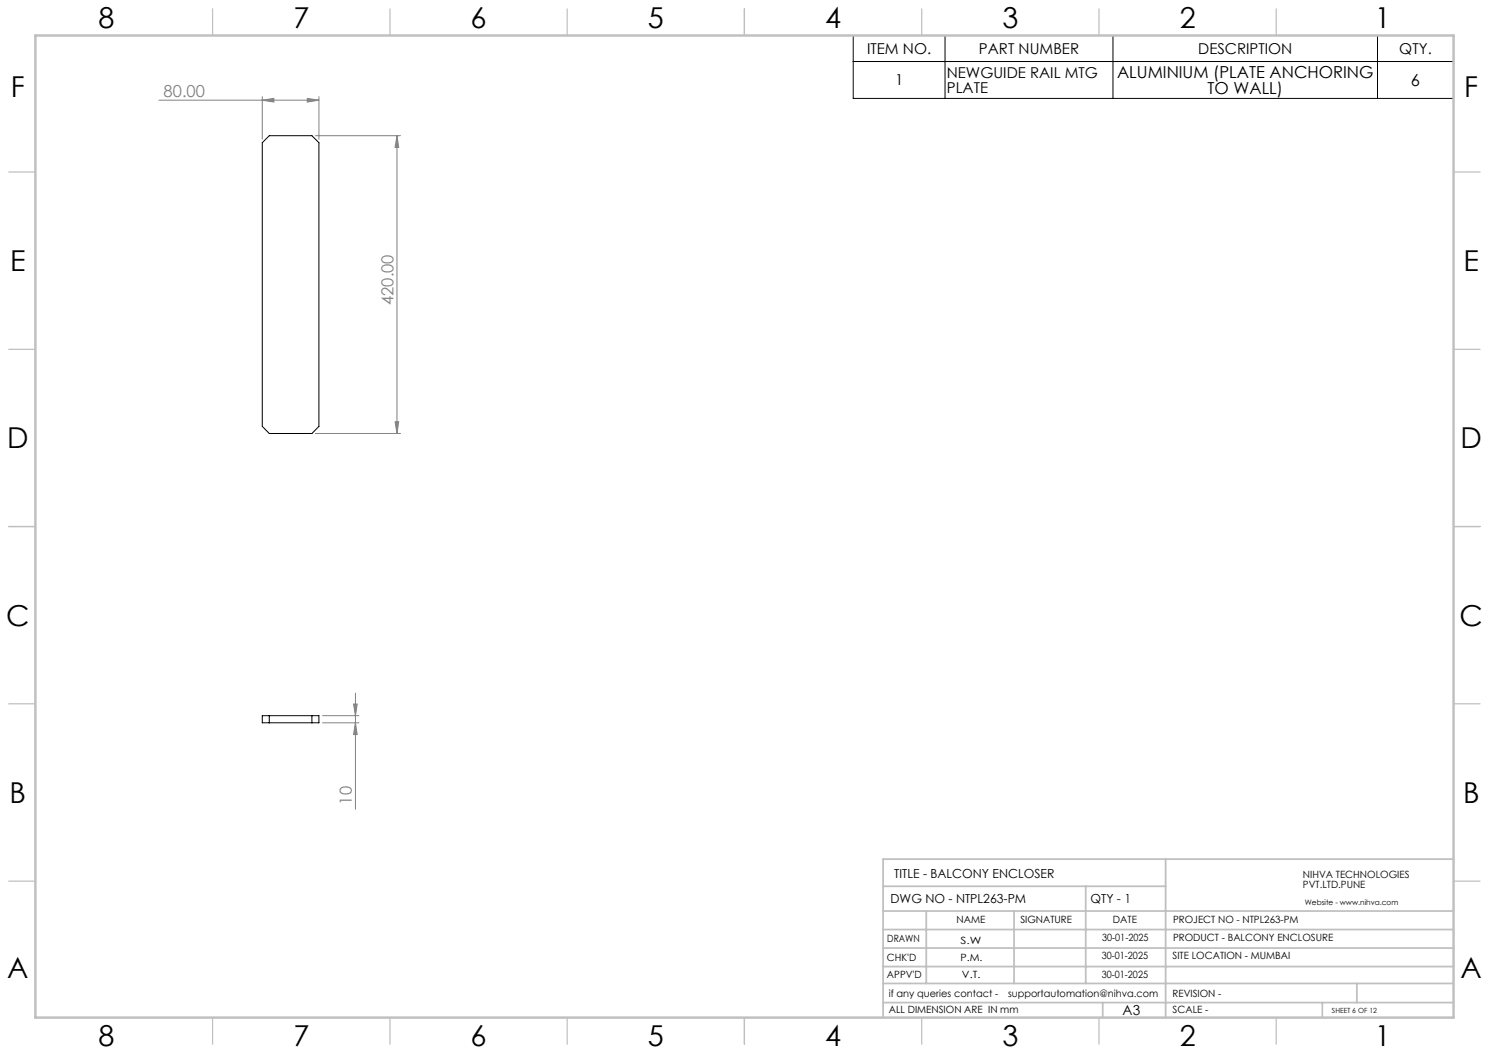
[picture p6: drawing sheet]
<svg xmlns="http://www.w3.org/2000/svg" width="420mm" height="297mm" viewBox="0 0 420 297" stroke-linecap="round" stroke-linejoin="round" font-family="sans-serif">
<g fill="none" stroke="#808080" stroke-width=".28">
<path d="M44.8 28.3h45.2M74 28.3l3.3-.5v1zM74 27.3v12M86.7 27.8l3.3 .5-3.3 .5zM89 38.3h24M90 27.3v12M112 38.3l.5 3.3h-1.1zM112 38.3v84M111.4 119h1.1l-.5 3.3zM89 122.3h24M99.7 198.6h1.1l-.5 3.3zM100.3 195.5v32.7"/>
<path d="M91 201.9h10.2M91 203.9h10.2M100.3 203.9l.5 3.3h-1.1z"/>
</g>
<path d="M240.7 10h169.3v17.8h-169.3zM240.7 17.4h169.3M266.6 10v17.8M313.9 10v17.8M388.5 10v17.8" fill="none" stroke="#000" stroke-width=".28"/>
<g fill="none" stroke="#c0c0c0" stroke-width=".35">
<path d="M60 2.5v7.5M110 2.5v7.5M160 2.5v7.5M210 2.5v7.5M260 2.5v7.5M310 2.5v7.5M360 2.5v7.5M2.5 48.5h7.5M410 48.5h7.5M2.5 98.5h7.5M410 98.5h7.5M2.5 148.5h7.5"/>
<path d="M410 148.5h7.5M2.5 198.5h7.5M410 198.5h7.5M2.5 248.5h7.5M410 248.5h7.5M60 287v7.5M110 287v7.5M160 287v7.5M210 287v7.5M260 287v7.5M310 287v7.5M360 287v7.5"/>
</g>
<g fill="none" stroke="#c0c0c0" stroke-width=".5">
<path d="M249.1 257h160.9M249.1 250h79.7M261.3 257v20.4M286 257v20.4M306.2 250v27.4M328.8 242.3v44.7M410 242.3h-160.9v44.7M249.1 272.6h160.9M249.1 267.4h160.9M249.1 262.2h160.9M249.1 277.4h160.9M382.7 277.4v5.4"/>
<path d="M249.1 282.8h160.9M311 282.8v4.2M373 282.8v4.2"/>
</g>
<path d="M10 10h400v277h-400z" fill="none" stroke="#c0c0c0" stroke-width=".7"/>
<g fill="#808080">
<path d="M86.7 27.8l3.3 .5-3.3 .5zM74 28.3l3.3-.5v1z"/>
<path d="M112 38.3l.5 3.3h-1.1zM111.4 119h1.1l-.5 3.3zM99.7 198.6h1.1l-.5 3.3zM100.3 203.9l.5 3.3h-1.1z"/>
</g>
<path d="M74 40.2l2-1.9h12l2 1.9v80.1l-2 2h-12l-2-2zM74 201.9h16v2h-16zM76 201.9v2M88 201.9v2" fill="none" stroke="#000" stroke-width=".28"/>
<g font-size="8.1">
<text x="27.8" y="8">8</text>
<text x="82.8" y="8">7</text>
<text x="132.8" y="8">6</text>
<text x="182.8" y="8">5</text>
<text x="232.8" y="8">4</text>
<text x="282.8" y="8">3</text>
<text x="332.8" y="8">2</text>
<text x="387.8" y="8">1</text>
<text x="3" y="27.2">F</text>
<text x="413" y="27.2">F</text>
<text x="2.8" y="76.5">E</text>
<text x="412.8" y="76.5">E</text>
<text x="2" y="126.5">D</text>
<text x="412" y="126.5">D</text>
<text x="1.7" y="176.5">C</text>
<text x="411.7" y="176.5">C</text>
<text x="2.7" y="226.5">B</text>
<text x="412.7" y="226.5">B</text>
<text x="2" y="275.7">A</text>
<text x="412" y="275.7">A</text>
<text x="27.8" y="295">8</text>
<text x="82.8" y="295">7</text>
<text x="132.8" y="295">6</text>
<text x="182.8" y="295">5</text>
<text x="232.8" y="295">4</text>
<text x="282.8" y="295">3</text>
<text x="332.8" y="295">2</text>
<text x="387.8" y="295">1</text>
</g>
<g font-size="4.7">
<text x="315.1" y="22">ALUMINIUM (PLATE ANCHORING</text>
<text x="340.6" y="26.5">TO WALL)</text>
<text x="398" y="24.2">6</text>
</g>
<g font-size="4.7" fill="#808080">
<text x="46.2" y="27.2">80.00</text>
<text x="111" y="86" transform="rotate(-90 111 86)">420.00</text>
<text x="99.2" y="226.9" transform="rotate(-90 99.2 226.9)">10</text>
</g>
<g font-size="4.2">
<text x="244.6" y="15.2">ITEM NO.</text>
<text x="276.1" y="15.2">PART NUMBER</text>
<text x="338" y="15.2">DESCRIPTION</text>
<text x="394.7" y="15.2">QTY.</text>
<text x="267.1" y="22">NEWGUIDE RAIL MTG</text>
<text x="252.5" y="24.1">1</text>
<text x="267.1" y="26.1">PLATE</text>
</g>
<text font-size="3.9" x="316.7" y="286.4">A3</text>
<g font-size="3.5">
<text x="252.2" y="247.7">TITLE - BALCONY ENCLOSER</text>
<text x="251.2" y="254.8">DWG NO - NTPL263-PM</text>
<text x="307.6" y="254.8">QTY - 1</text>
</g>
<g font-size="2.8">
<text x="367.5" y="247.7">NIHVA TECHNOLOGIES</text>
<text x="367.5" y="250.5">PVT.LTD.PUNE</text>
<text x="269.8" y="260.4">NAME</text>
<text x="287.8" y="260.4">SIGNATURE</text>
<text x="313.9" y="260.5">DATE</text>
<text x="330.9" y="260.5">PROJECT NO - NTPL263-PM</text>
<text x="250.3" y="265.7">DRAWN</text>
<text x="270.9" y="266.1">S.W</text>
<text x="310.9" y="265.5">30-01-2025</text>
<text x="330.9" y="265.5">PRODUCT - BALCONY ENCLOSURE</text>
<text x="250.2" y="271.1">CHK'D</text>
<text x="250.2" y="275.8">APPV'D</text>
<text x="270.9" y="271.1">P.M.</text>
<text x="271.3" y="275.8">V.T.</text>
<text x="310.8" y="270.6">30-01-2025</text>
<text x="310.8" y="275.8">30-01-2025</text>
<text x="330.7" y="270.6">SITE LOCATION - MUMBAI</text>
<text x="250.7" y="281.1">if any queries contact -</text>
<text x="284.3" y="281.1">supportautomation@nihva.com</text>
<text x="330.7" y="281.1">REVISION -</text>
<text x="250.7" y="285.6">ALL DIMENSION ARE IN mm</text>
<text x="330.7" y="285.6">SCALE -</text>
</g>
<text font-size="2.1" x="368.1" y="255.1">Website - www.nihva.com</text>
<text font-size="2" x="375.7" y="285.6">SHEET 6 OF 12</text>
</svg>
